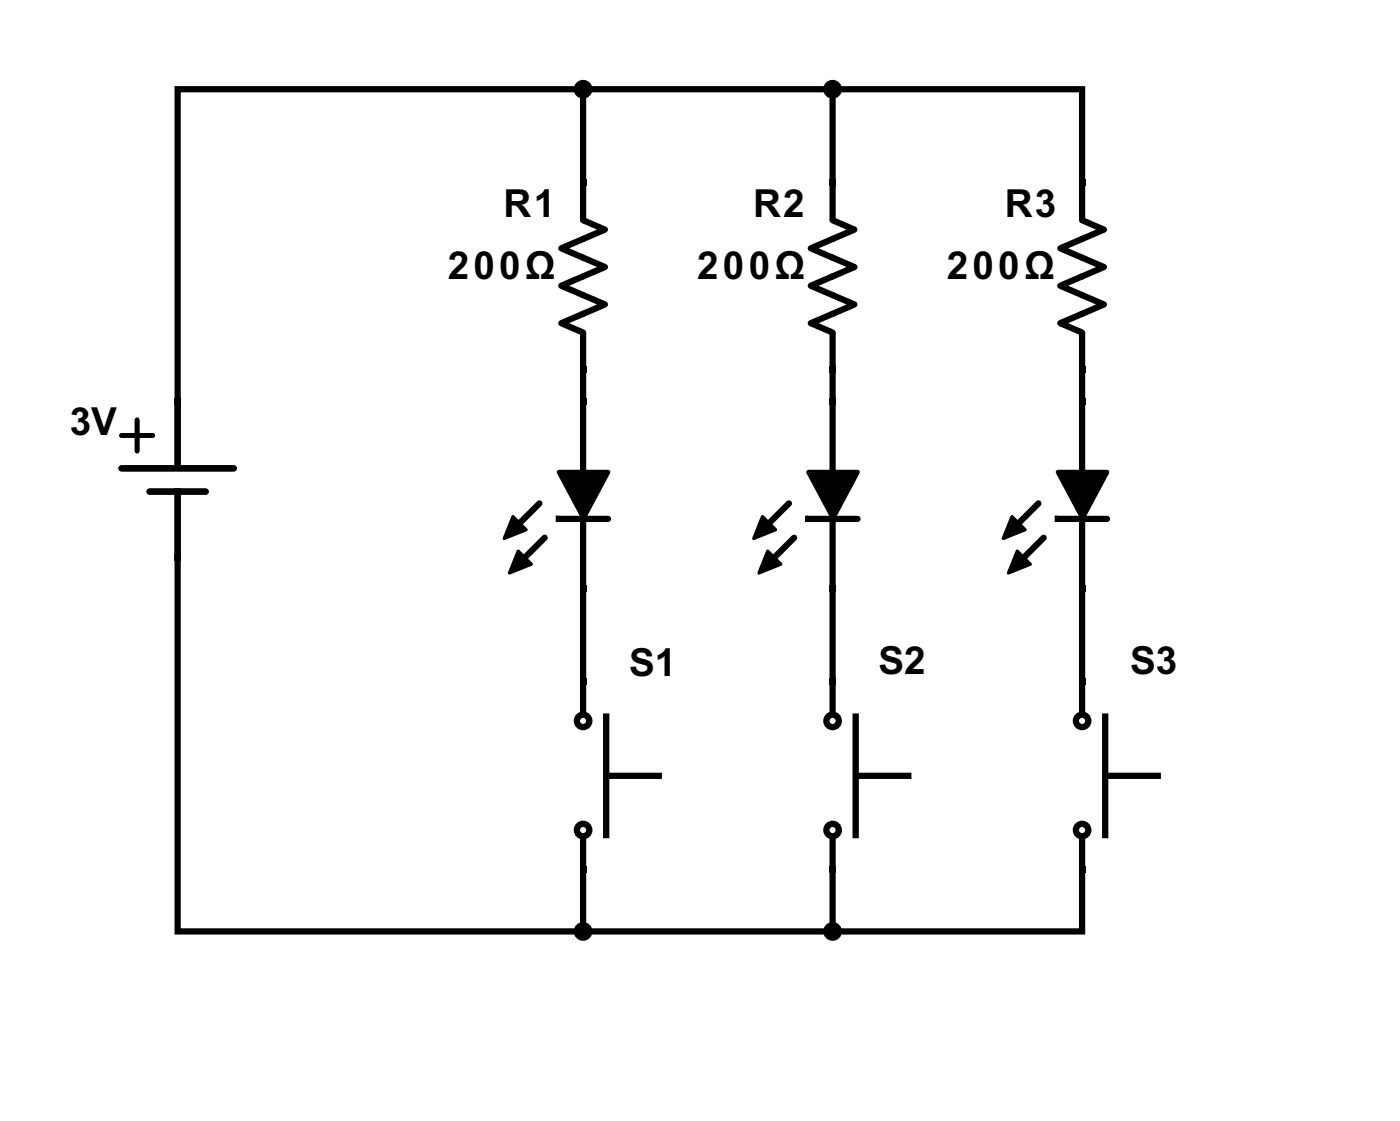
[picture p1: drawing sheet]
<svg xmlns="http://www.w3.org/2000/svg" width="115mm" height="92mm" viewBox="0 0 115 92" stroke-linecap="round" stroke-linejoin="round" font-family="sans-serif">
<g fill="#000">
<path d="M47.6 14.8h.6v.5h-.6zM68.1 14.8h.6v.5h-.6zM88.6 14.8h.5v.5h-.5zM14.3 32.7h.5v.5h-.5zM47.6 30.1h.6v.5h-.6zM47.6 32.7h.6v.5h-.6zM68.1 30.1h.6v.5h-.6zM68.1 32.7h.6v.5h-.6zM88.6 30.1h.5v.5h-.5zM88.6 32.7h.5v.5h-.5zM14.3 45.5h.5v.5h-.5zM42.1 42.4l1.1 1.1-1.8 .7z"/>
<path d="M42.6 45.3l1.1 1-1.9 .8zM45.9 38.8h4l-2 3.7zM47.6 48.1h.6v.5h-.6zM47.6 55.8h.6v.5h-.6zM62.6 42.4l1.1 1.1-1.8 .7zM63.1 45.3l1.1 1-1.9 .8zM66.4 38.8h4l-2 3.7zM68.1 55.8h.6v.5h-.6zM68.1 48.1h.6v.5h-.6zM83.1 42.4l1.1 1.1-1.8 .7zM83.6 45.3l1 1-1.8 .8zM86.9 38.8h4l-2 3.7z"/>
<path d="M88.6 55.8h.5v.5h-.5zM88.6 48.1h.5v.5h-.5zM47.6 71.1h.6v.5h-.6zM68.1 71.1h.6v.5h-.6zM88.6 71.1h.5v.5h-.5z"/>
<circle cx="47.9" cy="7.3" r=".51"/>
<circle cx="68.4" cy="7.3" r=".51"/>
<circle cx="47.9" cy="76.5" r=".51"/>
<circle cx="68.4" cy="76.5" r=".51"/>
</g>
<g fill="none" stroke="#000" stroke-width=".51">
<path d="M47.9 18.1l1.8 .8-3.6 1.5 3.6 1.5-3.6 1.6 3.6 1.5-3.6 1.5 1.8 .8M47.9 7.8v7.2M47.9 15.3v2.5M68.4 18.1l1.8 .8-3.6 1.5 3.6 1.5-3.6 1.6 3.6 1.5-3.6 1.5 1.8 .8M68.4 7.8v-.5v7.7M68.4 15.3v2.5M88.9 18.1l1.8 .8-3.6 1.5 3.6 1.5-3.6 1.6 3.6 1.5-3.6 1.5 1.8 .8M88.9 15v-7.7h-74.3v25.7M88.9 15.3v2.5M10 38.5h9.2M14.6 33.2v5.1M47.9 27.6v2.5"/>
<path d="M47.9 30.4v2.6M47.9 33.2v14.9M68.4 27.6v2.5M68.4 30.4v2.6M68.4 33.2v14.9M88.9 27.6v2.5M88.9 30.4v2.6M88.9 33.2v14.9M12.3 40.4h4.6M14.6 45.8v30.7h74.3v-5.1M14.6 40.4v5.1M44.3 41.3l-2.2 2.2"/>
<path d="M44.7 44.2l-2.1 2.1M45.8 42.6h-.1h4.2M47.9 48.3v7.7M47.9 56.3v2.1M64.8 41.3l-2.2 2.2M65.2 44.2l-2.1 2.1M66.3 42.6h-.1h4.2M68.4 56.3v2.1M68.4 48.3v7.7M85.3 41.3l-2.2 2.2M85.7 44.2l-2.1 2.1M86.8 42.6h-.1h4.2"/>
<path d="M88.9 48.3v7.7M88.9 56.3v2.1M47.9 71.4v4.6M47.9 68.9v2.2M50 63.7h4.1M68.4 68.9v2.2M68.4 71.4v4.6M70.5 63.7h4.1M88.9 68.9v2.2M91 63.7h4.1"/>
<circle cx="47.9" cy="7.3" r=".51"/>
<circle cx="68.4" cy="7.3" r=".51"/>
<circle cx="47.9" cy="59.2" r=".51"/>
<circle cx="68.4" cy="59.2" r=".51"/>
<circle cx="88.9" cy="59.2" r=".51"/>
<circle cx="47.9" cy="76.5" r=".51"/>
<circle cx="47.9" cy="68.2" r=".51"/>
<circle cx="68.4" cy="76.5" r=".51"/>
<circle cx="68.4" cy="68.2" r=".51"/>
<circle cx="88.9" cy="68.2" r=".51"/>
</g>
<path d="M10 35.8h2.5M11.3 34.5v2.5M45.9 38.8h4l-2 3.7zM66.4 38.8h4l-2 3.7zM86.9 38.8h4l-2 3.7z" fill="none" stroke="#000" stroke-width=".38"/>
<path d="M47.9 15.3v2.5M68.4 15.3v2.5M88.9 15.3v2.5M47.9 27.6v2.5M47.9 33.2v14.9M68.4 27.6v2.5M68.4 33.2v14.9M88.9 27.6v2.5M88.9 33.2v14.9" fill="none" stroke="#000" stroke-width=".08"/>
<path d="M42.1 42.4l1.1 1.1-1.8 .7zM42.6 45.3l1.1 1-1.9 .8zM62.6 42.4l1.1 1.1-1.8 .7zM63.1 45.3l1.1 1-1.9 .8zM83.1 42.4l1.1 1.1-1.8 .7zM83.6 45.3l1 1-1.8 .8z" fill="none" stroke="#000" stroke-width=".26"/>
<path d="M49.7 58.7h.2v10h-.2zM70.2 58.7h.2v10h-.2zM90.7 58.7h.2v10h-.2z" fill="none" stroke="#000" stroke-width=".28"/>
<g font-size="3.2">
<text x="41.4" y="17.8">R1</text>
<text x="61.9" y="17.8">R2</text>
<text x="82.5" y="17.8">R3</text>
<text x="36.8" y="23">200Ω</text>
<text x="57.3" y="23">200Ω</text>
<text x="77.8" y="23">200Ω</text>
<text x="5.7" y="35.8">3V</text>
<text x="51.7" y="55.5">S1</text>
<text x="72.2" y="55.4">S2</text>
<text x="92.8" y="55.4">S3</text>
</g>
</svg>
